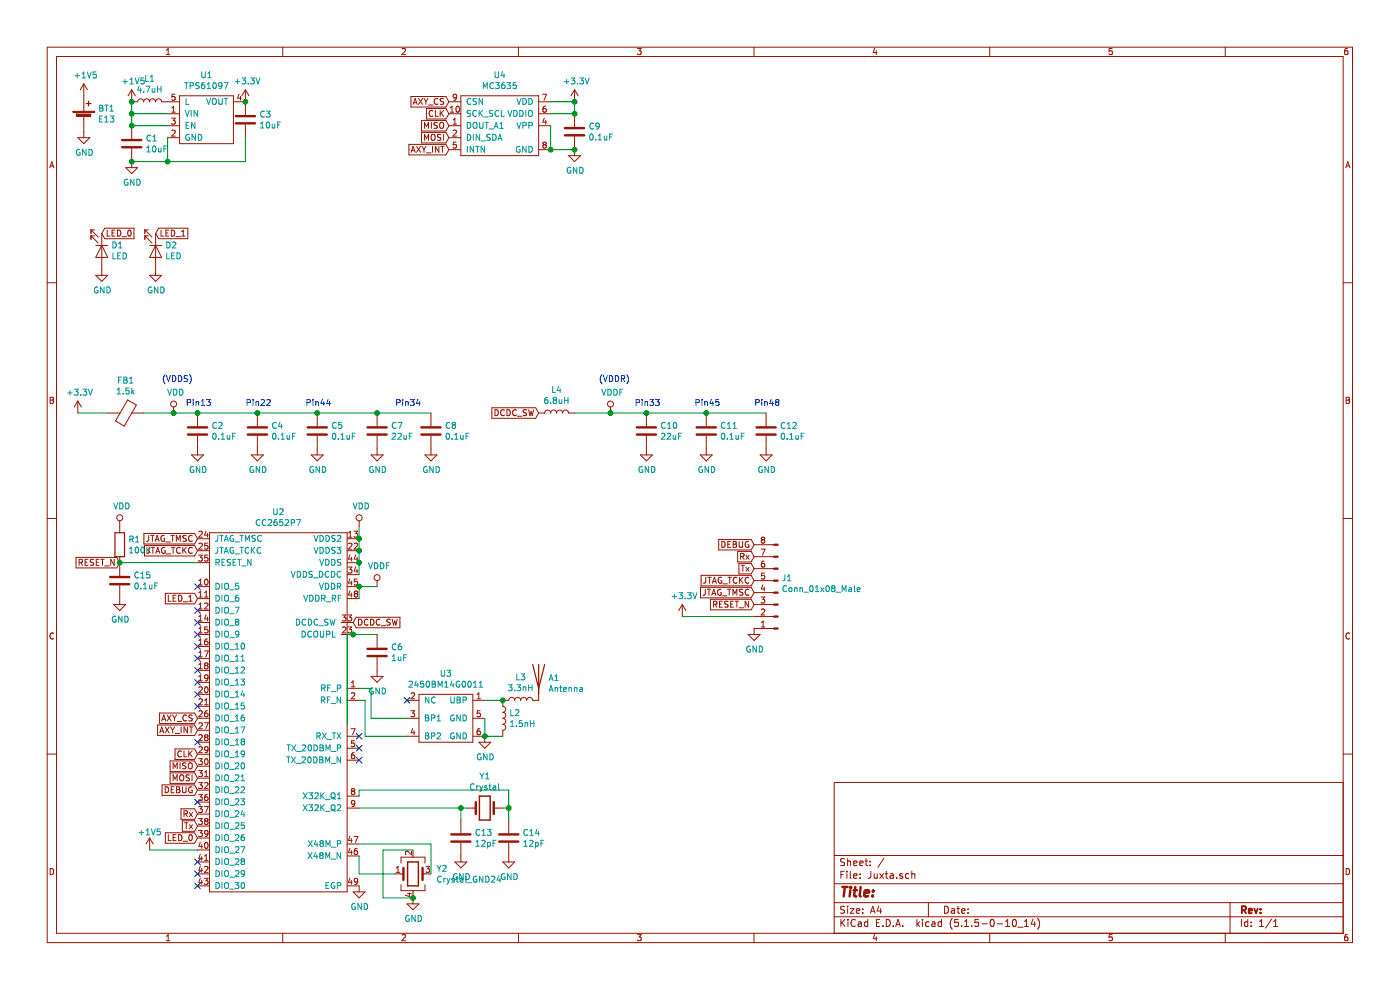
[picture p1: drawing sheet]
EESchema Schematic File Version 4
EELAYER 30 0
EELAYER END
$Descr A4 11693 8268
encoding utf-8
Sheet 1 1
Title ""
Date ""
Rev ""
Comp ""
Comment1 ""
Comment2 ""
Comment3 ""
Comment4 ""
$EndDescr
$Comp
L Juxta:CC2652P7 U2
U 1 1
P 2350 5950
F 0 "U2" H 2325 7625 50  0000 C CNN
F 1 "CC2652P7" H 2325 7534 50  0000 C CNN
F 2 "Package_DFN_QFN:QFN-48-1EP_7x7mm_P0.5mm_EP5.15x5.15mm" H 3150 6850 50  0001 C CNN
F 3 "" H 3150 6850 50  0001 C CNN
	1    2350 5950
	1    0    0    -1  
$EndComp
$Comp
L Juxta:MC3635 U4
U 1 1
P 4200 1050
F 0 "U4" H 4175 1475 50  0000 C CNN
F 1 "MC3635" H 4175 1384 50  0000 C CNN
F 2 "Juxta:LGA-10_1.6x1.6" H 4200 1450 50  0001 C CNN
F 3 "" H 4200 1450 50  0001 C CNN
F 4 "2548-MC3635CT-ND" H 4200 1050 50  0001 C CNN "DigiKey"
	1    4200 1050
	1    0    0    -1  
$EndComp
$Comp
L ARBO_library:2450BM14G0011 U3
U 1 1
P 3700 6000
F 0 "U3" H 3725 6375 50  0000 C CNN
F 1 "2450BM14G0011" H 3725 6284 50  0000 C CNN
F 2 "ARBO:2450BM14G0011" H 3650 5850 50  0001 C CNN
F 3 "" H 3650 5850 50  0001 C CNN
F 4 "712-1620-1-ND" H 3700 6000 50  0001 C CNN "DigiKey"
	1    3700 6000
	1    0    0    -1  
$EndComp
$Comp
L Device:Antenna A1
U 1 1
P 4500 5650
F 0 "A1" H 4580 5639 50  0000 L CNN
F 1 "Antenna" H 4580 5548 50  0000 L CNN
F 2 "Juxta:2450AT18B100" H 4500 5650 50  0001 C CNN
F 3 "~" H 4500 5650 50  0001 C CNN
F 4 "712-1006-1-ND" H 4500 5650 50  0001 C CNN "DigiKey"
	1    4500 5650
	1    0    0    -1  
$EndComp
$Comp
L Device:Battery_Cell BT1
U 1 1
P 700 1000
F 0 "BT1" H 818 1096 50  0000 L CNN
F 1 "E13" H 818 1005 50  0000 L CNN
F 2 "Juxta:2988_7.9mmBatteryContact" V 700 1060 50  0001 C CNN
F 3 "~" V 700 1060 50  0001 C CNN
F 4 "36-2988CT-ND" H 700 1000 50  0001 C CNN "DigiKey"
	1    700  1000
	1    0    0    -1  
$EndComp
$Comp
L Device:C C9
U 1 1
P 4800 1100
F 0 "C9" H 4915 1146 50  0000 L CNN
F 1 "0.1uF" H 4915 1055 50  0000 L CNN
F 2 "Capacitor_SMD:C_0402_1005Metric" H 4838 950 50  0001 C CNN
F 3 "~" H 4800 1100 50  0001 C CNN
F 4 "478-1126-1-ND" H 4800 1100 50  0001 C CNN "DigiKey"
	1    4800 1100
	1    0    0    -1  
$EndComp
Wire Wire Line
	4600 1250 4800 1250
Wire Wire Line
	4800 950  4600 950 
Wire Wire Line
	4600 850  4800 850 
Wire Wire Line
	4800 850  4800 950 
Connection ~ 4800 950 
$Comp
L power:GND #PWR0101
U 1 1
P 4800 1250
F 0 "#PWR0101" H 4800 1000 50  0001 C CNN
F 1 "GND" H 4805 1077 50  0000 C CNN
F 2 "" H 4800 1250 50  0001 C CNN
F 3 "" H 4800 1250 50  0001 C CNN
	1    4800 1250
	1    0    0    -1  
$EndComp
Connection ~ 4800 1250
Text GLabel 3750 850  0    50   Input ~ 0
AXY_CS
Text GLabel 3750 950  0    50   Input ~ 0
CLK
Text GLabel 3750 1050 0    50   Input ~ 0
MISO
Text GLabel 3750 1150 0    50   Input ~ 0
MOSI
Text GLabel 3750 1250 0    50   Input ~ 0
AXY_INT
$Comp
L power:GND #PWR0102
U 1 1
P 4050 6150
F 0 "#PWR0102" H 4050 5900 50  0001 C CNN
F 1 "GND" H 4055 5977 50  0000 C CNN
F 2 "" H 4050 6150 50  0001 C CNN
F 3 "" H 4050 6150 50  0001 C CNN
	1    4050 6150
	1    0    0    -1  
$EndComp
Wire Wire Line
	4050 6000 4050 6150
Connection ~ 4050 6150
$Comp
L Device:L L2
U 1 1
P 4200 6000
F 0 "L2" H 4253 6046 50  0000 L CNN
F 1 "1.5nH" H 4253 5955 50  0000 L CNN
F 2 "Inductor_SMD:L_0402_1005Metric" H 4200 6000 50  0001 C CNN
F 3 "~" H 4200 6000 50  0001 C CNN
F 4 "334-1083-1-ND" H 4200 6000 50  0001 C CNN "DigiKey"
	1    4200 6000
	1    0    0    -1  
$EndComp
$Comp
L Device:L L3
U 1 1
P 4350 5850
F 0 "L3" V 4540 5850 50  0000 C CNN
F 1 "3.3nH" V 4449 5850 50  0000 C CNN
F 2 "Inductor_SMD:L_0402_1005Metric" H 4350 5850 50  0001 C CNN
F 3 "~" H 4350 5850 50  0001 C CNN
F 4 "490-6561-1-ND" H 4350 5850 50  0001 C CNN "DigiKey"
	1    4350 5850
	0    -1   -1   0   
$EndComp
Wire Wire Line
	4050 5850 4200 5850
Connection ~ 4200 5850
Wire Wire Line
	4200 6150 4050 6150
$Comp
L Juxta:TPS61097 U1
U 1 1
P 1700 1000
F 0 "U1" H 1725 1375 50  0000 C CNN
F 1 "TPS61097" H 1725 1284 50  0000 C CNN
F 2 "Package_TO_SOT_SMD:SOT-23-5" H 1800 950 50  0001 C CNN
F 3 "https://www.ti.com/product/TPS61097A-33/part-details/TPS61097A-33DBVR" H 1800 950 50  0001 C CNN
	1    1700 1000
	1    0    0    -1  
$EndComp
$Comp
L power:+1V5 #PWR0103
U 1 1
P 1100 850
F 0 "#PWR0103" H 1100 700 50  0001 C CNN
F 1 "+1V5" H 1115 1023 50  0000 C CNN
F 2 "" H 1100 850 50  0001 C CNN
F 3 "" H 1100 850 50  0001 C CNN
	1    1100 850 
	1    0    0    -1  
$EndComp
$Comp
L power:GND #PWR0104
U 1 1
P 700 1100
F 0 "#PWR0104" H 700 850 50  0001 C CNN
F 1 "GND" H 705 927 50  0000 C CNN
F 2 "" H 700 1100 50  0001 C CNN
F 3 "" H 700 1100 50  0001 C CNN
	1    700  1100
	1    0    0    -1  
$EndComp
$Comp
L Device:L L1
U 1 1
P 1250 850
F 0 "L1" V 1440 850 50  0000 C CNN
F 1 "4.7uH" V 1349 850 50  0000 C CNN
F 2 "Inductor_SMD:L_0603_1608Metric" H 1250 850 50  0001 C CNN
F 3 "CBC2012T4R7M" H 1250 850 50  0001 C CNN
F 4 "445-6390-1-ND" H 1250 850 50  0001 C CNN "DigiKey"
	1    1250 850 
	0    -1   -1   0   
$EndComp
Wire Wire Line
	1100 850  1100 950 
Wire Wire Line
	1100 950  1400 950 
Connection ~ 1100 850 
Wire Wire Line
	1400 1050 1100 1050
Wire Wire Line
	1100 1050 1100 950 
Connection ~ 1100 950 
$Comp
L power:+1V5 #PWR0105
U 1 1
P 700 800
F 0 "#PWR0105" H 700 650 50  0001 C CNN
F 1 "+1V5" H 715 973 50  0000 C CNN
F 2 "" H 700 800 50  0001 C CNN
F 3 "" H 700 800 50  0001 C CNN
	1    700  800 
	1    0    0    -1  
$EndComp
$Comp
L power:GND #PWR0106
U 1 1
P 1100 1350
F 0 "#PWR0106" H 1100 1100 50  0001 C CNN
F 1 "GND" H 1105 1177 50  0000 C CNN
F 2 "" H 1100 1350 50  0001 C CNN
F 3 "" H 1100 1350 50  0001 C CNN
	1    1100 1350
	1    0    0    -1  
$EndComp
$Comp
L power:+3.3V #PWR0107
U 1 1
P 2050 850
F 0 "#PWR0107" H 2050 700 50  0001 C CNN
F 1 "+3.3V" H 2065 1023 50  0000 C CNN
F 2 "" H 2050 850 50  0001 C CNN
F 3 "" H 2050 850 50  0001 C CNN
	1    2050 850 
	1    0    0    -1  
$EndComp
$Comp
L Device:C C1
U 1 1
P 1100 1200
F 0 "C1" H 1215 1246 50  0000 L CNN
F 1 "10uF" H 1215 1155 50  0000 L CNN
F 2 "Capacitor_SMD:C_0402_1005Metric" H 1138 1050 50  0001 C CNN
F 3 "~" H 1100 1200 50  0001 C CNN
F 4 "13-CC0402MPX5R4BB106CT-ND" H 1100 1200 50  0001 C CNN "DigiKey"
	1    1100 1200
	1    0    0    -1  
$EndComp
Connection ~ 1100 1050
$Comp
L Device:C C3
U 1 1
P 2050 1000
F 0 "C3" H 2165 1046 50  0000 L CNN
F 1 "10uF" H 2165 955 50  0000 L CNN
F 2 "Capacitor_SMD:C_0402_1005Metric" H 2088 850 50  0001 C CNN
F 3 "~" H 2050 1000 50  0001 C CNN
F 4 "13-CC0402MPX5R4BB106CT-ND" H 2050 1000 50  0001 C CNN "DigiKey"
	1    2050 1000
	1    0    0    -1  
$EndComp
Connection ~ 2050 850 
Wire Wire Line
	1100 1350 1400 1350
Wire Wire Line
	2050 1350 2050 1150
Connection ~ 1100 1350
Wire Wire Line
	1400 1150 1400 1350
Connection ~ 1400 1350
Wire Wire Line
	1400 1350 2050 1350
$Comp
L Device:C C2
U 1 1
P 1650 3600
F 0 "C2" H 1765 3646 50  0000 L CNN
F 1 "0.1uF" H 1765 3555 50  0000 L CNN
F 2 "Capacitor_SMD:C_0402_1005Metric" H 1688 3450 50  0001 C CNN
F 3 "~" H 1650 3600 50  0001 C CNN
F 4 "478-1126-1-ND" H 1650 3600 50  0001 C CNN "DigiKey"
	1    1650 3600
	1    0    0    -1  
$EndComp
$Comp
L Device:Ferrite_Bead FB1
U 1 1
P 1050 3450
F 0 "FB1" V 776 3450 50  0000 C CNN
F 1 "1.5k" V 867 3450 50  0000 C CNN
F 2 "Inductor_SMD:L_0402_1005Metric" V 980 3450 50  0001 C CNN
F 3 "~" H 1050 3450 50  0001 C CNN
F 4 "445-2158-1-ND" H 1050 3450 50  0001 C CNN "DigiKey"
	1    1050 3450
	0    1    1    0   
$EndComp
$Comp
L power:+3.3V #PWR0108
U 1 1
P 650 3450
F 0 "#PWR0108" H 650 3300 50  0001 C CNN
F 1 "+3.3V" H 665 3623 50  0000 C CNN
F 2 "" H 650 3450 50  0001 C CNN
F 3 "" H 650 3450 50  0001 C CNN
	1    650  3450
	1    0    0    -1  
$EndComp
Wire Wire Line
	650  3450 900  3450
$Comp
L power:VDD #PWR0109
U 1 1
P 1450 3450
F 0 "#PWR0109" H 1450 3300 50  0001 C CNN
F 1 "VDD" H 1467 3623 50  0000 C CNN
F 2 "" H 1450 3450 50  0001 C CNN
F 3 "" H 1450 3450 50  0001 C CNN
	1    1450 3450
	1    0    0    -1  
$EndComp
Wire Wire Line
	1450 3450 1200 3450
$Comp
L power:VDDF #PWR0110
U 1 1
P 5100 3450
F 0 "#PWR0110" H 5100 3300 50  0001 C CNN
F 1 "VDDF" H 5117 3623 50  0000 C CNN
F 2 "" H 5100 3450 50  0001 C CNN
F 3 "" H 5100 3450 50  0001 C CNN
	1    5100 3450
	1    0    0    -1  
$EndComp
$Comp
L Device:C C4
U 1 1
P 2150 3600
F 0 "C4" H 2265 3646 50  0000 L CNN
F 1 "0.1uF" H 2265 3555 50  0000 L CNN
F 2 "Capacitor_SMD:C_0402_1005Metric" H 2188 3450 50  0001 C CNN
F 3 "~" H 2150 3600 50  0001 C CNN
F 4 "478-1126-1-ND" H 2150 3600 50  0001 C CNN "DigiKey"
	1    2150 3600
	1    0    0    -1  
$EndComp
$Comp
L Device:C C5
U 1 1
P 2650 3600
F 0 "C5" H 2765 3646 50  0000 L CNN
F 1 "0.1uF" H 2765 3555 50  0000 L CNN
F 2 "Capacitor_SMD:C_0402_1005Metric" H 2688 3450 50  0001 C CNN
F 3 "~" H 2650 3600 50  0001 C CNN
F 4 "478-1126-1-ND" H 2650 3600 50  0001 C CNN "DigiKey"
	1    2650 3600
	1    0    0    -1  
$EndComp
Text Notes 1350 3200 0    50   ~ 0
(VDDS)
Text Notes 5000 3200 0    50   ~ 0
(VDDR)
$Comp
L Device:C C7
U 1 1
P 3150 3600
F 0 "C7" H 3265 3646 50  0000 L CNN
F 1 "22uF" H 3265 3555 50  0000 L CNN
F 2 "Capacitor_SMD:C_0402_1005Metric" H 3188 3450 50  0001 C CNN
F 3 "~" H 3150 3600 50  0001 C CNN
F 4 "478-04024D226MAT2ACT-ND" H 3150 3600 50  0001 C CNN "DigiKey"
	1    3150 3600
	1    0    0    -1  
$EndComp
$Comp
L Device:C C8
U 1 1
P 3600 3600
F 0 "C8" H 3715 3646 50  0000 L CNN
F 1 "0.1uF" H 3715 3555 50  0000 L CNN
F 2 "Capacitor_SMD:C_0402_1005Metric" H 3638 3450 50  0001 C CNN
F 3 "~" H 3600 3600 50  0001 C CNN
F 4 "478-1126-1-ND" H 3600 3600 50  0001 C CNN "DigiKey"
	1    3600 3600
	1    0    0    -1  
$EndComp
Wire Wire Line
	3600 3450 3150 3450
Connection ~ 1450 3450
Connection ~ 1650 3450
Wire Wire Line
	1650 3450 1450 3450
Connection ~ 2150 3450
Wire Wire Line
	2150 3450 1650 3450
Connection ~ 2650 3450
Wire Wire Line
	2650 3450 2150 3450
Connection ~ 3150 3450
Wire Wire Line
	3150 3450 2650 3450
$Comp
L power:GND #PWR0111
U 1 1
P 1650 3750
F 0 "#PWR0111" H 1650 3500 50  0001 C CNN
F 1 "GND" H 1655 3577 50  0000 C CNN
F 2 "" H 1650 3750 50  0001 C CNN
F 3 "" H 1650 3750 50  0001 C CNN
	1    1650 3750
	1    0    0    -1  
$EndComp
$Comp
L power:GND #PWR0112
U 1 1
P 2150 3750
F 0 "#PWR0112" H 2150 3500 50  0001 C CNN
F 1 "GND" H 2155 3577 50  0000 C CNN
F 2 "" H 2150 3750 50  0001 C CNN
F 3 "" H 2150 3750 50  0001 C CNN
	1    2150 3750
	1    0    0    -1  
$EndComp
$Comp
L power:GND #PWR0113
U 1 1
P 2650 3750
F 0 "#PWR0113" H 2650 3500 50  0001 C CNN
F 1 "GND" H 2655 3577 50  0000 C CNN
F 2 "" H 2650 3750 50  0001 C CNN
F 3 "" H 2650 3750 50  0001 C CNN
	1    2650 3750
	1    0    0    -1  
$EndComp
$Comp
L power:GND #PWR0114
U 1 1
P 3150 3750
F 0 "#PWR0114" H 3150 3500 50  0001 C CNN
F 1 "GND" H 3155 3577 50  0000 C CNN
F 2 "" H 3150 3750 50  0001 C CNN
F 3 "" H 3150 3750 50  0001 C CNN
	1    3150 3750
	1    0    0    -1  
$EndComp
$Comp
L power:GND #PWR0115
U 1 1
P 3600 3750
F 0 "#PWR0115" H 3600 3500 50  0001 C CNN
F 1 "GND" H 3605 3577 50  0000 C CNN
F 2 "" H 3600 3750 50  0001 C CNN
F 3 "" H 3600 3750 50  0001 C CNN
	1    3600 3750
	1    0    0    -1  
$EndComp
$Comp
L Device:L L4
U 1 1
P 4650 3450
F 0 "L4" V 4840 3450 50  0000 C CNN
F 1 "6.8uH" V 4749 3450 50  0000 C CNN
F 2 "Inductor_SMD:L_0603_1608Metric" H 4650 3450 50  0001 C CNN
F 3 "CBC2012T4R7M" H 4650 3450 50  0001 C CNN
F 4 "445-MLZ1608M6R8WT000CT-ND" H 4650 3450 50  0001 C CNN "DigiKey"
	1    4650 3450
	0    -1   -1   0   
$EndComp
Text GLabel 2950 5200 2    50   Input ~ 0
DCDC_SW
$Comp
L Device:C C6
U 1 1
P 3150 5450
F 0 "C6" H 3265 5496 50  0000 L CNN
F 1 "1uF" H 3265 5405 50  0000 L CNN
F 2 "Capacitor_SMD:C_0402_1005Metric" H 3188 5300 50  0001 C CNN
F 3 "~" H 3150 5450 50  0001 C CNN
F 4 "478-4596-1-ND" H 3150 5450 50  0001 C CNN "DigiKey"
	1    3150 5450
	1    0    0    -1  
$EndComp
$Comp
L power:GND #PWR0116
U 1 1
P 3150 5600
F 0 "#PWR0116" H 3150 5350 50  0001 C CNN
F 1 "GND" H 3155 5427 50  0000 C CNN
F 2 "" H 3150 5600 50  0001 C CNN
F 3 "" H 3150 5600 50  0001 C CNN
	1    3150 5600
	1    0    0    -1  
$EndComp
Wire Wire Line
	3100 6000 3100 5750
Wire Wire Line
	3100 5750 3000 5750
Wire Wire Line
	3100 6000 3400 6000
Wire Wire Line
	3000 5850 3050 5850
Wire Wire Line
	3050 5850 3050 6150
Wire Wire Line
	3050 6150 3400 6150
NoConn ~ 3000 6150
NoConn ~ 3000 6250
NoConn ~ 3000 6350
NoConn ~ 3400 5850
Wire Wire Line
	2900 6050 2900 5300
Wire Wire Line
	2900 5300 2950 5300
Connection ~ 2950 5300
Wire Wire Line
	2950 5300 3150 5300
Text GLabel 4500 3450 0    50   Input ~ 0
DCDC_SW
Wire Wire Line
	4800 3450 5100 3450
$Comp
L Device:C C10
U 1 1
P 5400 3600
F 0 "C10" H 5515 3646 50  0000 L CNN
F 1 "22uF" H 5515 3555 50  0000 L CNN
F 2 "Capacitor_SMD:C_0402_1005Metric" H 5438 3450 50  0001 C CNN
F 3 "~" H 5400 3600 50  0001 C CNN
F 4 "478-04024D226MAT2ACT-ND" H 5400 3600 50  0001 C CNN "DigiKey"
	1    5400 3600
	1    0    0    -1  
$EndComp
$Comp
L Device:C C11
U 1 1
P 5900 3600
F 0 "C11" H 6015 3646 50  0000 L CNN
F 1 "0.1uF" H 6015 3555 50  0000 L CNN
F 2 "Capacitor_SMD:C_0402_1005Metric" H 5938 3450 50  0001 C CNN
F 3 "~" H 5900 3600 50  0001 C CNN
F 4 "478-1126-1-ND" H 5900 3600 50  0001 C CNN "DigiKey"
	1    5900 3600
	1    0    0    -1  
$EndComp
$Comp
L Device:C C12
U 1 1
P 6400 3600
F 0 "C12" H 6515 3646 50  0000 L CNN
F 1 "0.1uF" H 6515 3555 50  0000 L CNN
F 2 "Capacitor_SMD:C_0402_1005Metric" H 6438 3450 50  0001 C CNN
F 3 "~" H 6400 3600 50  0001 C CNN
F 4 "478-1126-1-ND" H 6400 3600 50  0001 C CNN "DigiKey"
	1    6400 3600
	1    0    0    -1  
$EndComp
Wire Wire Line
	5100 3450 5400 3450
Connection ~ 5100 3450
Connection ~ 5400 3450
Wire Wire Line
	5400 3450 5900 3450
Connection ~ 5900 3450
Wire Wire Line
	5900 3450 6400 3450
$Comp
L power:GND #PWR0117
U 1 1
P 5400 3750
F 0 "#PWR0117" H 5400 3500 50  0001 C CNN
F 1 "GND" H 5405 3577 50  0000 C CNN
F 2 "" H 5400 3750 50  0001 C CNN
F 3 "" H 5400 3750 50  0001 C CNN
	1    5400 3750
	1    0    0    -1  
$EndComp
$Comp
L power:GND #PWR0118
U 1 1
P 5900 3750
F 0 "#PWR0118" H 5900 3500 50  0001 C CNN
F 1 "GND" H 5905 3577 50  0000 C CNN
F 2 "" H 5900 3750 50  0001 C CNN
F 3 "" H 5900 3750 50  0001 C CNN
	1    5900 3750
	1    0    0    -1  
$EndComp
$Comp
L power:GND #PWR0119
U 1 1
P 6400 3750
F 0 "#PWR0119" H 6400 3500 50  0001 C CNN
F 1 "GND" H 6405 3577 50  0000 C CNN
F 2 "" H 6400 3750 50  0001 C CNN
F 3 "" H 6400 3750 50  0001 C CNN
	1    6400 3750
	1    0    0    -1  
$EndComp
Text Notes 5300 3400 0    50   ~ 0
Pin33
Text Notes 5800 3400 0    50   ~ 0
Pin45
Text Notes 6300 3400 0    50   ~ 0
Pin48
Text Notes 3300 3400 0    50   ~ 0
Pin34
Text Notes 2550 3400 0    50   ~ 0
Pin44
Text Notes 2050 3400 0    50   ~ 0
Pin22
Text Notes 1550 3400 0    50   ~ 0
Pin13
$Comp
L Device:LED D1
U 1 1
P 850 2100
F 0 "D1" V 797 2178 50  0000 L CNN
F 1 "LED" V 888 2178 50  0000 L CNN
F 2 "LED_SMD:LED_0402_1005Metric" H 850 2100 50  0001 C CNN
F 3 "~" H 850 2100 50  0001 C CNN
F 4 "1830-1056-1-ND" H 850 2100 50  0001 C CNN "DigiKey"
	1    850  2100
	0    1    1    0   
$EndComp
$Comp
L power:GND #PWR0120
U 1 1
P 850 2250
F 0 "#PWR0120" H 850 2000 50  0001 C CNN
F 1 "GND" H 855 2077 50  0000 C CNN
F 2 "" H 850 2250 50  0001 C CNN
F 3 "" H 850 2250 50  0001 C CNN
	1    850  2250
	1    0    0    -1  
$EndComp
Text GLabel 850  1950 2    50   Input ~ 0
LED_0
Text GLabel 1650 7000 0    50   Input ~ 0
LED_0
Text GLabel 1650 4500 0    50   Input ~ 0
JTAG_TMSC
Text GLabel 1650 4600 0    50   Input ~ 0
JTAG_TCKC
Text GLabel 1000 4700 0    50   Input ~ 0
RESET_N
Wire Wire Line
	3000 4800 3000 4700
Connection ~ 3000 4600
Wire Wire Line
	3000 4600 3000 4500
Connection ~ 3000 4700
Wire Wire Line
	3000 4700 3000 4600
$Comp
L power:VDD #PWR0121
U 1 1
P 3000 4400
F 0 "#PWR0121" H 3000 4250 50  0001 C CNN
F 1 "VDD" H 3017 4573 50  0000 C CNN
F 2 "" H 3000 4400 50  0001 C CNN
F 3 "" H 3000 4400 50  0001 C CNN
	1    3000 4400
	1    0    0    -1  
$EndComp
Wire Wire Line
	3000 4400 3000 4500
Connection ~ 3000 4500
Wire Wire Line
	3000 5000 3000 4900
$Comp
L power:VDDF #PWR0122
U 1 1
P 3150 4900
F 0 "#PWR0122" H 3150 4750 50  0001 C CNN
F 1 "VDDF" H 3167 5073 50  0000 C CNN
F 2 "" H 3150 4900 50  0001 C CNN
F 3 "" H 3150 4900 50  0001 C CNN
	1    3150 4900
	1    0    0    -1  
$EndComp
Wire Wire Line
	3000 4900 3150 4900
Connection ~ 3000 4900
$Comp
L Device:Crystal Y1
U 1 1
P 4050 6750
F 0 "Y1" H 4050 7018 50  0000 C CNN
F 1 "Crystal" H 4050 6927 50  0000 C CNN
F 2 "Crystal:Crystal_SMD_2012-2Pin_2.0x1.2mm" H 4050 6750 50  0001 C CNN
F 3 "~" H 4050 6750 50  0001 C CNN
F 4 "SER4081TR-ND" H 4050 6750 50  0001 C CNN "DigiKey"
	1    4050 6750
	1    0    0    -1  
$EndComp
$Comp
L Device:Crystal_GND24 Y2
U 1 1
P 3450 7300
F 0 "Y2" H 3644 7346 50  0000 L CNN
F 1 "Crystal_GND24" H 3644 7255 50  0000 L CNN
F 2 "Crystal:Crystal_SMD_2016-4Pin_2.0x1.6mm" H 3450 7300 50  0001 C CNN
F 3 "~" H 3450 7300 50  0001 C CNN
F 4 "535-13930-1-ND" H 3450 7300 50  0001 C CNN "DigiKey"
	1    3450 7300
	1    0    0    -1  
$EndComp
$Comp
L Device:C C14
U 1 1
P 4250 7000
F 0 "C14" H 4365 7046 50  0000 L CNN
F 1 "12pF" H 4365 6955 50  0000 L CNN
F 2 "Capacitor_SMD:C_0402_1005Metric" H 4288 6850 50  0001 C CNN
F 3 "~" H 4250 7000 50  0001 C CNN
F 4 "490-5924-2-ND" H 4250 7000 50  0001 C CNN "DigiKey"
	1    4250 7000
	1    0    0    -1  
$EndComp
$Comp
L Device:C C13
U 1 1
P 3850 7000
F 0 "C13" H 3965 7046 50  0000 L CNN
F 1 "12pF" H 3965 6955 50  0000 L CNN
F 2 "Capacitor_SMD:C_0402_1005Metric" H 3888 6850 50  0001 C CNN
F 3 "~" H 3850 7000 50  0001 C CNN
F 4 "490-5924-2-ND" H 3850 7000 50  0001 C CNN "DigiKey"
	1    3850 7000
	1    0    0    -1  
$EndComp
Wire Wire Line
	3900 6750 3850 6750
Wire Wire Line
	3850 6750 3850 6850
Wire Wire Line
	4200 6750 4250 6750
Wire Wire Line
	4250 6750 4250 6850
Wire Wire Line
	3000 6750 3850 6750
Connection ~ 3850 6750
Wire Wire Line
	4250 6750 4250 6600
Wire Wire Line
	4250 6600 3000 6600
Wire Wire Line
	3000 6600 3000 6650
Connection ~ 4250 6750
Wire Wire Line
	3450 7100 3200 7100
Wire Wire Line
	3200 7100 3200 7500
Wire Wire Line
	3200 7500 3450 7500
Wire Wire Line
	3300 7300 3000 7300
Wire Wire Line
	3000 7300 3000 7150
Wire Wire Line
	3000 7050 3600 7050
Wire Wire Line
	3600 7050 3600 7300
$Comp
L power:GND #PWR0123
U 1 1
P 4250 7150
F 0 "#PWR0123" H 4250 6900 50  0001 C CNN
F 1 "GND" H 4255 6977 50  0000 C CNN
F 2 "" H 4250 7150 50  0001 C CNN
F 3 "" H 4250 7150 50  0001 C CNN
	1    4250 7150
	1    0    0    -1  
$EndComp
$Comp
L power:GND #PWR0124
U 1 1
P 3850 7150
F 0 "#PWR0124" H 3850 6900 50  0001 C CNN
F 1 "GND" H 3855 6977 50  0000 C CNN
F 2 "" H 3850 7150 50  0001 C CNN
F 3 "" H 3850 7150 50  0001 C CNN
	1    3850 7150
	1    0    0    -1  
$EndComp
$Comp
L power:GND #PWR0125
U 1 1
P 3450 7500
F 0 "#PWR0125" H 3450 7250 50  0001 C CNN
F 1 "GND" H 3455 7327 50  0000 C CNN
F 2 "" H 3450 7500 50  0001 C CNN
F 3 "" H 3450 7500 50  0001 C CNN
	1    3450 7500
	1    0    0    -1  
$EndComp
Connection ~ 3450 7500
Text GLabel 1650 6000 0    50   Input ~ 0
AXY_CS
Text GLabel 1650 6300 0    50   Input ~ 0
CLK
Text GLabel 1650 6400 0    50   Input ~ 0
MISO
Text GLabel 1650 6500 0    50   Input ~ 0
MOSI
Text GLabel 1650 6100 0    50   Input ~ 0
AXY_INT
$Comp
L Connector:Conn_01x08_Male J1
U 1 1
P 6500 4950
F 0 "J1" H 6472 4832 50  0000 R CNN
F 1 "Conn_01x08_Male" H 6472 4923 50  0000 R CNN
F 2 "Connector_Molex:Molex_SlimStack_502430-0820_2x04_P0.40mm_Vertical" H 6500 4950 50  0001 C CNN
F 3 "~" H 6500 4950 50  0001 C CNN
F 4 "538-50243-00822" H 6500 4950 50  0001 C CNN "Mouser"
	1    6500 4950
	-1   0    0    1   
$EndComp
$Comp
L power:+1V5 #PWR0126
U 1 1
P 1250 7100
F 0 "#PWR0126" H 1250 6950 50  0001 C CNN
F 1 "+1V5" H 1250 7250 50  0000 C CNN
F 2 "" H 1250 7100 50  0001 C CNN
F 3 "" H 1250 7100 50  0001 C CNN
	1    1250 7100
	1    0    0    -1  
$EndComp
Text GLabel 1650 5000 0    50   Input ~ 0
LED_1
$Comp
L Device:LED D2
U 1 1
P 1300 2100
F 0 "D2" V 1247 2178 50  0000 L CNN
F 1 "LED" V 1338 2178 50  0000 L CNN
F 2 "LED_SMD:LED_0402_1005Metric" H 1300 2100 50  0001 C CNN
F 3 "~" H 1300 2100 50  0001 C CNN
F 4 "1830-1056-1-ND" H 1300 2100 50  0001 C CNN "DigiKey"
	1    1300 2100
	0    1    1    0   
$EndComp
Text GLabel 1300 1950 2    50   Input ~ 0
LED_1
$Comp
L power:GND #PWR0127
U 1 1
P 1300 2250
F 0 "#PWR0127" H 1300 2000 50  0001 C CNN
F 1 "GND" H 1305 2077 50  0000 C CNN
F 2 "" H 1300 2250 50  0001 C CNN
F 3 "" H 1300 2250 50  0001 C CNN
	1    1300 2250
	1    0    0    -1  
$EndComp
Text GLabel 6300 4950 0    50   Input ~ 0
JTAG_TMSC
$Comp
L power:GND #PWR0128
U 1 1
P 6300 5250
F 0 "#PWR0128" H 6300 5000 50  0001 C CNN
F 1 "GND" H 6305 5077 50  0000 C CNN
F 2 "" H 6300 5250 50  0001 C CNN
F 3 "" H 6300 5250 50  0001 C CNN
	1    6300 5250
	1    0    0    -1  
$EndComp
$Comp
L power:+3.3V #PWR0129
U 1 1
P 5700 5150
F 0 "#PWR0129" H 5700 5000 50  0001 C CNN
F 1 "+3.3V" H 5715 5323 50  0000 C CNN
F 2 "" H 5700 5150 50  0001 C CNN
F 3 "" H 5700 5150 50  0001 C CNN
	1    5700 5150
	1    0    0    -1  
$EndComp
Text GLabel 6300 4850 0    50   Input ~ 0
JTAG_TCKC
Text GLabel 6300 5050 0    50   Input ~ 0
RESET_N
Text GLabel 1650 6600 0    50   Input ~ 0
DEBUG
Text GLabel 6300 4550 0    50   Input ~ 0
DEBUG
Text GLabel 6300 4750 0    50   Input ~ 0
Tx
Text GLabel 6300 4650 0    50   Input ~ 0
Rx
$Comp
L power:+3.3V #PWR0130
U 1 1
P 4800 850
F 0 "#PWR0130" H 4800 700 50  0001 C CNN
F 1 "+3.3V" H 4815 1023 50  0000 C CNN
F 2 "" H 4800 850 50  0001 C CNN
F 3 "" H 4800 850 50  0001 C CNN
	1    4800 850 
	1    0    0    -1  
$EndComp
Connection ~ 4800 850 
$Comp
L power:GND #PWR0131
U 1 1
P 3000 7400
F 0 "#PWR0131" H 3000 7150 50  0001 C CNN
F 1 "GND" H 3005 7227 50  0000 C CNN
F 2 "" H 3000 7400 50  0001 C CNN
F 3 "" H 3000 7400 50  0001 C CNN
	1    3000 7400
	1    0    0    -1  
$EndComp
Wire Wire Line
	5700 5150 6300 5150
Text GLabel 1650 6800 0    50   Input ~ 0
Rx
Text GLabel 1650 6900 0    50   Input ~ 0
Tx
NoConn ~ 1650 7200
NoConn ~ 1650 7300
NoConn ~ 1650 7400
NoConn ~ 1650 6700
NoConn ~ 1650 6200
NoConn ~ 1650 5900
NoConn ~ 1650 5800
NoConn ~ 1650 5700
NoConn ~ 1650 5600
NoConn ~ 1650 5500
NoConn ~ 1650 5400
NoConn ~ 1650 5300
NoConn ~ 1650 5200
NoConn ~ 1650 4900
Wire Wire Line
	4600 1050 4600 1250
Connection ~ 4600 1250
$Comp
L Device:R R1
U 1 1
P 1000 4550
F 0 "R1" H 1070 4596 50  0000 L CNN
F 1 "100K" H 1070 4505 50  0000 L CNN
F 2 "Resistor_SMD:R_0402_1005Metric" V 930 4550 50  0001 C CNN
F 3 "~" H 1000 4550 50  0001 C CNN
F 4 "RMCF0402FT100KCT-ND" H 1000 4550 50  0001 C CNN "DigiKey"
	1    1000 4550
	1    0    0    -1  
$EndComp
$Comp
L Device:C C15
U 1 1
P 1000 4850
F 0 "C15" H 1115 4896 50  0000 L CNN
F 1 "0.1uF" H 1115 4805 50  0000 L CNN
F 2 "Capacitor_SMD:C_0402_1005Metric" H 1038 4700 50  0001 C CNN
F 3 "~" H 1000 4850 50  0001 C CNN
F 4 "478-1126-1-ND" H 1000 4850 50  0001 C CNN "DigiKey"
	1    1000 4850
	1    0    0    -1  
$EndComp
$Comp
L power:VDD #PWR0132
U 1 1
P 1000 4400
F 0 "#PWR0132" H 1000 4250 50  0001 C CNN
F 1 "VDD" H 1017 4573 50  0000 C CNN
F 2 "" H 1000 4400 50  0001 C CNN
F 3 "" H 1000 4400 50  0001 C CNN
	1    1000 4400
	1    0    0    -1  
$EndComp
$Comp
L power:GND #PWR0133
U 1 1
P 1000 5000
F 0 "#PWR0133" H 1000 4750 50  0001 C CNN
F 1 "GND" H 1005 4827 50  0000 C CNN
F 2 "" H 1000 5000 50  0001 C CNN
F 3 "" H 1000 5000 50  0001 C CNN
	1    1000 5000
	1    0    0    -1  
$EndComp
Wire Wire Line
	1000 4700 1650 4700
Connection ~ 1000 4700
Wire Wire Line
	1250 7100 1650 7100
NoConn ~ 1650 5100
Text Notes 1550 1500 0    50   ~ 0
Might want a diode so the ext. 3.3V doesn’t feedback?
Text Notes 4350 6700 0    50   ~ 0
Rm? See: Running Bluetooth® Low \nEnergy on CC13x2/CC26xx Without a \n32 kHz Crystal (good for mostly adv. applications)
Text Notes 650  1750 0    50   ~ 0
Consider load switch: https://www.ti.com/product/TPS22920
$EndSCHEMATC
